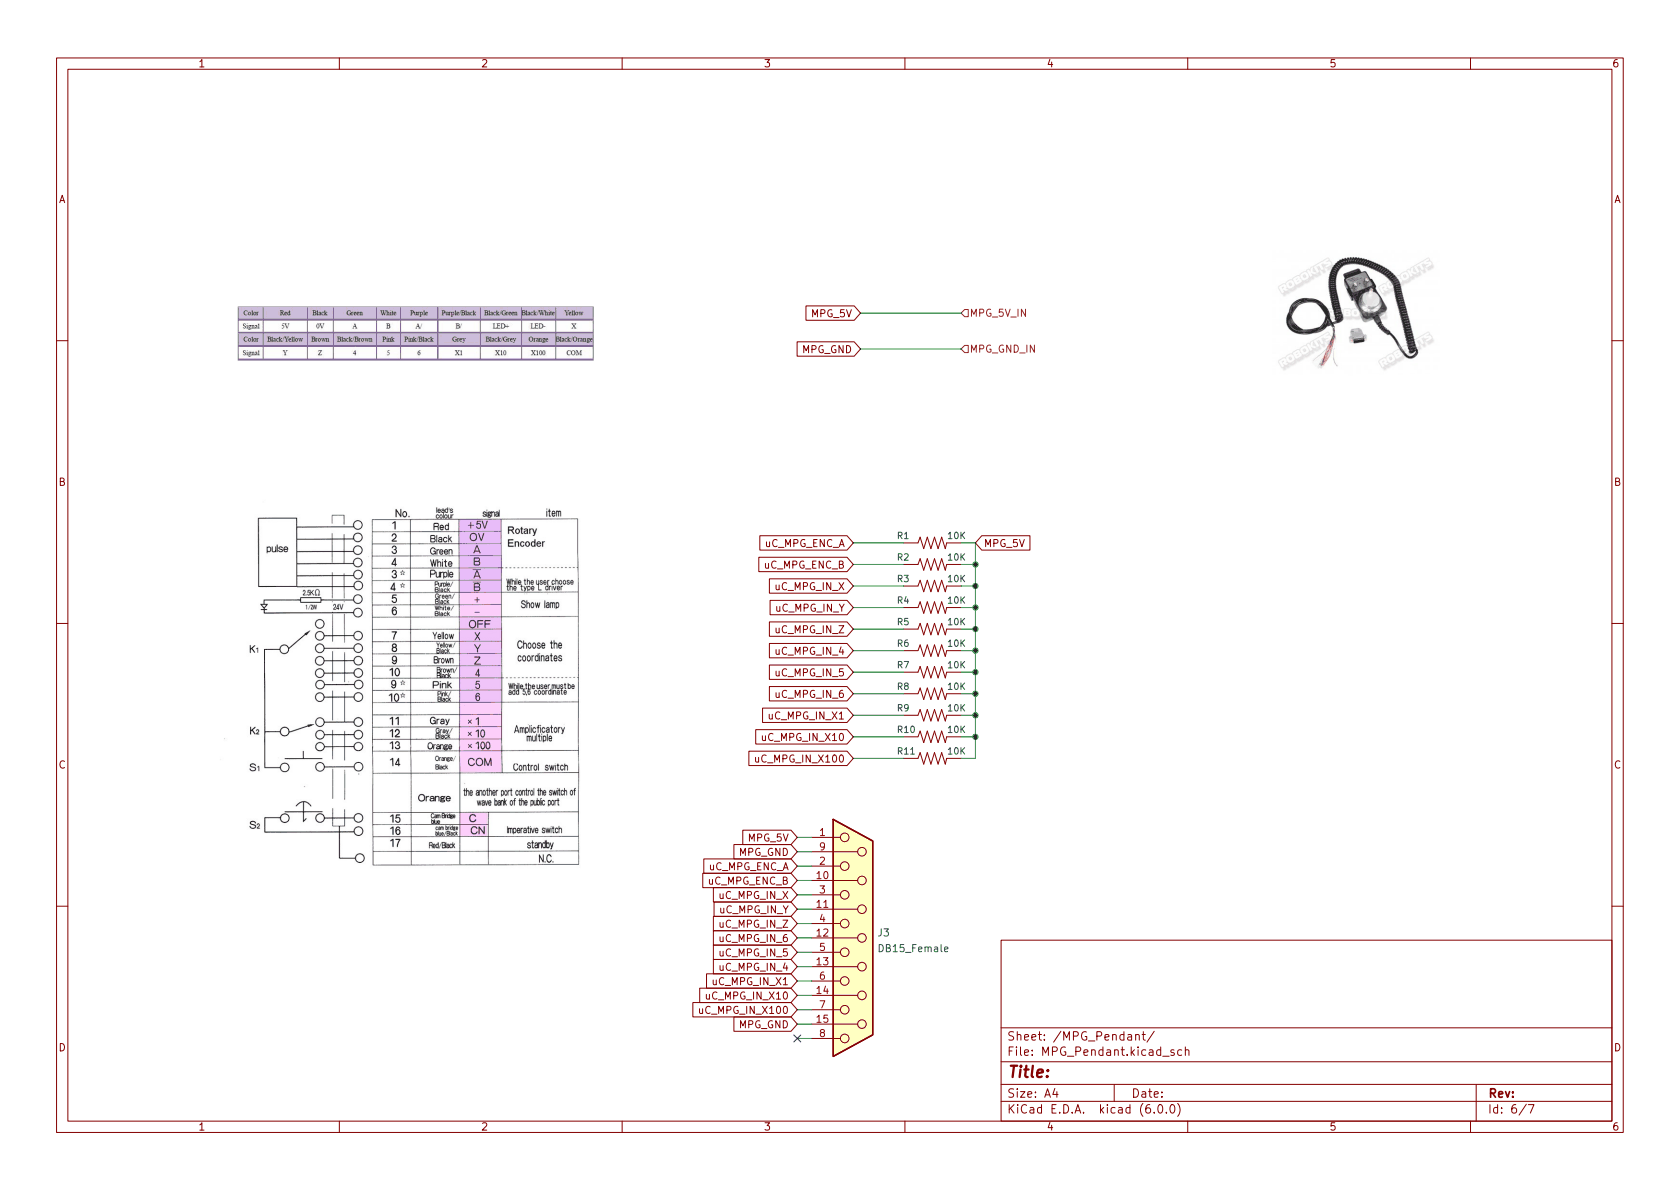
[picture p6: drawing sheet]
(kicad_sch
 (version 20231120)
 (generator "eeschema")
 (generator_version "8.0")
 (paper "A4")
 (lib_symbols
  (symbol "Connector:DB15_Female"
   (pin_names
    (offset 1.016) hide) (exclude_from_sim no) (in_bom yes) (on_board yes)
   (property "Reference" "J" (at 0.508 21.59 0) (effects (font (size 1.27 1.27))))
   (property "Value" "DB15_Female" (at 0 -22.225 0) (effects (font (size 1.27 1.27))))
   (property "Footprint" "" (at 0 0 0) (effects (font (size 1.27 1.27)) (hide yes)))
   (property "Datasheet" " ~" (at 0 0 0) (effects (font (size 1.27 1.27)) (hide yes)))
   (property "Description" "15-pin female D-SUB connector (low-density/2 columns)" (at 0 0 0) (effects (font (size 1.27 1.27)) (hide yes)))
   (symbol "DB15_Female_0_1"
    (circle (center -1.778 -17.78) (radius 0.762) (stroke (width 0) (type default)) (fill (type none)))
    (circle (center -1.778 -12.7) (radius 0.762) (stroke (width 0) (type default)) (fill (type none)))
    (circle (center -1.778 -7.62) (radius 0.762) (stroke (width 0) (type default)) (fill (type none)))
    (circle (center -1.778 -2.54) (radius 0.762) (stroke (width 0) (type default)) (fill (type none)))
    (circle (center -1.778 2.54) (radius 0.762) (stroke (width 0) (type default)) (fill (type none)))
    (circle (center -1.778 7.62) (radius 0.762) (stroke (width 0) (type default)) (fill (type none)))
    (circle (center -1.778 12.7) (radius 0.762) (stroke (width 0) (type default)) (fill (type none)))
    (circle (center -1.778 17.78) (radius 0.762) (stroke (width 0) (type default)) (fill (type none)))
    (polyline (pts (xy -3.81 -17.78) (xy -2.54 -17.78)) (stroke (width 0) (type default)) (fill (type none)))
    (polyline (pts (xy -3.81 -15.24) (xy 0.508 -15.24)) (stroke (width 0) (type default)) (fill (type none)))
    (polyline (pts (xy -3.81 -12.7) (xy -2.54 -12.7)) (stroke (width 0) (type default)) (fill (type none)))
    (polyline (pts (xy -3.81 -10.16) (xy 0.508 -10.16)) (stroke (width 0) (type default)) (fill (type none)))
    (polyline (pts (xy -3.81 -7.62) (xy -2.54 -7.62)) (stroke (width 0) (type default)) (fill (type none)))
    (polyline (pts (xy -3.81 -5.08) (xy 0.508 -5.08)) (stroke (width 0) (type default)) (fill (type none)))
    (polyline (pts (xy -3.81 -2.54) (xy -2.54 -2.54)) (stroke (width 0) (type default)) (fill (type none)))
    (polyline (pts (xy -3.81 0) (xy 0.508 0)) (stroke (width 0) (type default)) (fill (type none)))
    (polyline (pts (xy -3.81 2.54) (xy -2.54 2.54)) (stroke (width 0) (type default)) (fill (type none)))
    (polyline (pts (xy -3.81 5.08) (xy 0.508 5.08)) (stroke (width 0) (type default)) (fill (type none)))
    (polyline (pts (xy -3.81 7.62) (xy -2.54 7.62)) (stroke (width 0) (type default)) (fill (type none)))
    (polyline (pts (xy -3.81 10.16) (xy 0.508 10.16)) (stroke (width 0) (type default)) (fill (type none)))
    (polyline (pts (xy -3.81 12.7) (xy -2.54 12.7)) (stroke (width 0) (type default)) (fill (type none)))
    (polyline (pts (xy -3.81 15.24) (xy 0.508 15.24)) (stroke (width 0) (type default)) (fill (type none)))
    (polyline (pts (xy -3.81 17.78) (xy -2.54 17.78)) (stroke (width 0) (type default)) (fill (type none)))
    (polyline (pts (xy -3.81 20.955) (xy 3.175 17.145) (xy 3.175 -17.145) (xy -3.81 -20.955) (xy -3.81 20.955)) (stroke (width 0.254) (type default)) (fill (type background)))
    (circle (center 1.27 -15.24) (radius 0.762) (stroke (width 0) (type default)) (fill (type none)))
    (circle (center 1.27 -10.16) (radius 0.762) (stroke (width 0) (type default)) (fill (type none)))
    (circle (center 1.27 -5.08) (radius 0.762) (stroke (width 0) (type default)) (fill (type none)))
    (circle (center 1.27 0) (radius 0.762) (stroke (width 0) (type default)) (fill (type none)))
    (circle (center 1.27 5.08) (radius 0.762) (stroke (width 0) (type default)) (fill (type none)))
    (circle (center 1.27 10.16) (radius 0.762) (stroke (width 0) (type default)) (fill (type none)))
    (circle (center 1.27 15.24) (radius 0.762) (stroke (width 0) (type default)) (fill (type none))))
   (symbol "DB15_Female_1_1"
    (pin passive line (at -7.62 17.78 0) (length 3.81) (name "1" (effects (font (size 1.27 1.27)))) (number "1" (effects (font (size 1.27 1.27)))))
    (pin passive line (at -7.62 10.16 0) (length 3.81) (name "P10" (effects (font (size 1.27 1.27)))) (number "10" (effects (font (size 1.27 1.27)))))
    (pin passive line (at -7.62 5.08 0) (length 3.81) (name "P111" (effects (font (size 1.27 1.27)))) (number "11" (effects (font (size 1.27 1.27)))))
    (pin passive line (at -7.62 0 0) (length 3.81) (name "P12" (effects (font (size 1.27 1.27)))) (number "12" (effects (font (size 1.27 1.27)))))
    (pin passive line (at -7.62 -5.08 0) (length 3.81) (name "P13" (effects (font (size 1.27 1.27)))) (number "13" (effects (font (size 1.27 1.27)))))
    (pin passive line (at -7.62 -10.16 0) (length 3.81) (name "P14" (effects (font (size 1.27 1.27)))) (number "14" (effects (font (size 1.27 1.27)))))
    (pin passive line (at -7.62 -15.24 0) (length 3.81) (name "P15" (effects (font (size 1.27 1.27)))) (number "15" (effects (font (size 1.27 1.27)))))
    (pin passive line (at -7.62 12.7 0) (length 3.81) (name "2" (effects (font (size 1.27 1.27)))) (number "2" (effects (font (size 1.27 1.27)))))
    (pin passive line (at -7.62 7.62 0) (length 3.81) (name "3" (effects (font (size 1.27 1.27)))) (number "3" (effects (font (size 1.27 1.27)))))
    (pin passive line (at -7.62 2.54 0) (length 3.81) (name "4" (effects (font (size 1.27 1.27)))) (number "4" (effects (font (size 1.27 1.27)))))
    (pin passive line (at -7.62 -2.54 0) (length 3.81) (name "5" (effects (font (size 1.27 1.27)))) (number "5" (effects (font (size 1.27 1.27)))))
    (pin passive line (at -7.62 -7.62 0) (length 3.81) (name "6" (effects (font (size 1.27 1.27)))) (number "6" (effects (font (size 1.27 1.27)))))
    (pin passive line (at -7.62 -12.7 0) (length 3.81) (name "7" (effects (font (size 1.27 1.27)))) (number "7" (effects (font (size 1.27 1.27)))))
    (pin passive line (at -7.62 -17.78 0) (length 3.81) (name "8" (effects (font (size 1.27 1.27)))) (number "8" (effects (font (size 1.27 1.27)))))
    (pin passive line (at -7.62 15.24 0) (length 3.81) (name "P9" (effects (font (size 1.27 1.27)))) (number "9" (effects (font (size 1.27 1.27)))))))
  (symbol "Motion_Control_Board-rescue:RESISTOR0805-SparkFun-Resistors"
   (pin_numbers hide)
   (pin_names
    (offset 1.016) hide) (exclude_from_sim no) (in_bom yes) (on_board yes)
   (property "Reference" "R" (at -5.08 1.27 0) (effects (font (size 1.143 1.143)) (justify left bottom)))
   (property "Value" "RESISTOR0805-SparkFun-Resistors" (at -5.08 -3.81 0) (effects (font (size 1.143 1.143)) (justify left bottom)))
   (property "Footprint" "0805" (at 0 3.81 0) (effects (font (size 0.508 0.508)) (hide yes)))
   (property "Datasheet" "" (at 0 0 0) (effects (font (size 1.524 1.524)) (hide yes)))
   (property "Description" "" (at 0 0 0) (effects (font (size 1.27 1.27)) (hide yes)))
   (property "Field4" " " (at 0 5.08 0) (effects (font (size 1.524 1.524))))
   (property "ki_locked" "" (at 0 0 0) (effects (font (size 1.27 1.27))))
   (symbol "RESISTOR0805-SparkFun-Resistors_1_0"
    (polyline (pts (xy -2.54 0) (xy -2.159 1.016)) (stroke (width 0) (type default)) (fill (type none)))
    (polyline (pts (xy -2.159 1.016) (xy -1.524 -1.016)) (stroke (width 0) (type default)) (fill (type none)))
    (polyline (pts (xy -1.524 -1.016) (xy -0.889 1.016)) (stroke (width 0) (type default)) (fill (type none)))
    (polyline (pts (xy -0.889 1.016) (xy -0.254 -1.016)) (stroke (width 0) (type default)) (fill (type none)))
    (polyline (pts (xy -0.254 -1.016) (xy 0.381 1.016)) (stroke (width 0) (type default)) (fill (type none)))
    (polyline (pts (xy 0.381 1.016) (xy 1.016 -1.016)) (stroke (width 0) (type default)) (fill (type none)))
    (polyline (pts (xy 1.016 -1.016) (xy 1.651 1.016)) (stroke (width 0) (type default)) (fill (type none)))
    (polyline (pts (xy 1.651 1.016) (xy 2.286 -1.016)) (stroke (width 0) (type default)) (fill (type none)))
    (polyline (pts (xy 2.286 -1.016) (xy 2.54 0)) (stroke (width 0) (type default)) (fill (type none))))
   (symbol "RESISTOR0805-SparkFun-Resistors_1_1"
    (pin passive line (at -5.08 0 0) (length 2.54) (name "1" (effects (font (size 1.016 1.016)))) (number "1" (effects (font (size 1.016 1.016)))))
    (pin passive line (at 5.08 0 180) (length 2.54) (name "2" (effects (font (size 1.016 1.016)))) (number "2" (effects (font (size 1.016 1.016))))))))
 (junction
  (at 172.466 130.048)
  (diameter 0)
  (color 0 0 0 0))
 (junction
  (at 172.466 103.378)
  (diameter 0)
  (color 0 0 0 0))
 (junction
  (at 172.466 110.998)
  (diameter 0)
  (color 0 0 0 0))
 (junction
  (at 172.466 107.188)
  (diameter 0)
  (color 0 0 0 0))
 (junction
  (at 172.466 122.428)
  (diameter 0)
  (color 0 0 0 0))
 (junction
  (at 172.466 99.568)
  (diameter 0)
  (color 0 0 0 0))
 (junction
  (at 172.466 114.808)
  (diameter 0)
  (color 0 0 0 0))
 (junction
  (at 172.466 118.618)
  (diameter 0)
  (color 0 0 0 0))
 (junction
  (at 172.466 126.238)
  (diameter 0)
  (color 0 0 0 0))
 (no_connect
  (at 140.97 183.388))
 (wire
  (pts (xy 140.97 157.988) (xy 143.51 157.988))
  (stroke (width 0) (type default)))
 (wire
  (pts (xy 140.97 165.608) (xy 143.51 165.608))
  (stroke (width 0) (type default)))
 (wire
  (pts (xy 140.97 168.148) (xy 143.51 168.148))
  (stroke (width 0) (type default)))
 (wire
  (pts (xy 140.97 180.848) (xy 143.51 180.848))
  (stroke (width 0) (type default)))
 (wire
  (pts (xy 152.146 55.118) (xy 169.926 55.118))
  (stroke (width 0) (type default)))
 (wire
  (pts (xy 152.146 61.468) (xy 169.926 61.468))
  (stroke (width 0) (type default)))
 (wire
  (pts (xy 172.466 118.618) (xy 172.466 122.428))
  (stroke (width 0) (type default)))
 (wire
  (pts (xy 169.926 130.048) (xy 172.466 130.048))
  (stroke (width 0) (type default)))
 (wire
  (pts (xy 150.876 114.808) (xy 159.766 114.808))
  (stroke (width 0) (type default)))
 (wire
  (pts (xy 150.876 133.858) (xy 159.766 133.858))
  (stroke (width 0) (type default)))
 (wire
  (pts (xy 169.926 118.618) (xy 172.466 118.618))
  (stroke (width 0) (type default)))
 (wire
  (pts (xy 150.876 110.998) (xy 159.766 110.998))
  (stroke (width 0) (type default)))
 (wire
  (pts (xy 140.97 183.388) (xy 143.51 183.388))
  (stroke (width 0) (type default)))
 (wire
  (pts (xy 169.926 114.808) (xy 172.466 114.808))
  (stroke (width 0) (type default)))
 (wire
  (pts (xy 140.97 152.908) (xy 143.51 152.908))
  (stroke (width 0) (type default)))
 (wire
  (pts (xy 150.876 107.188) (xy 159.766 107.188))
  (stroke (width 0) (type default)))
 (wire
  (pts (xy 172.466 110.998) (xy 172.466 114.808))
  (stroke (width 0) (type default)))
 (wire
  (pts (xy 169.926 95.758) (xy 172.466 95.758))
  (stroke (width 0) (type default)))
 (wire
  (pts (xy 140.97 147.828) (xy 143.51 147.828))
  (stroke (width 0) (type default)))
 (wire
  (pts (xy 172.466 122.428) (xy 172.466 126.238))
  (stroke (width 0) (type default)))
 (wire
  (pts (xy 169.926 103.378) (xy 172.466 103.378))
  (stroke (width 0) (type default)))
 (wire
  (pts (xy 140.97 170.688) (xy 143.51 170.688))
  (stroke (width 0) (type default)))
 (wire
  (pts (xy 150.876 126.238) (xy 159.766 126.238))
  (stroke (width 0) (type default)))
 (wire
  (pts (xy 172.466 126.238) (xy 172.466 130.048))
  (stroke (width 0) (type default)))
 (wire
  (pts (xy 172.466 103.378) (xy 172.466 107.188))
  (stroke (width 0) (type default)))
 (wire
  (pts (xy 172.466 130.048) (xy 172.466 133.858))
  (stroke (width 0) (type default)))
 (wire
  (pts (xy 150.876 95.758) (xy 159.766 95.758))
  (stroke (width 0) (type default)))
 (wire
  (pts (xy 172.466 133.858) (xy 169.926 133.858))
  (stroke (width 0) (type default)))
 (wire
  (pts (xy 150.876 130.048) (xy 159.766 130.048))
  (stroke (width 0) (type default)))
 (wire
  (pts (xy 169.926 126.238) (xy 172.466 126.238))
  (stroke (width 0) (type default)))
 (wire
  (pts (xy 172.466 107.188) (xy 172.466 110.998))
  (stroke (width 0) (type default)))
 (wire
  (pts (xy 172.466 114.808) (xy 172.466 118.618))
  (stroke (width 0) (type default)))
 (wire
  (pts (xy 150.876 122.428) (xy 159.766 122.428))
  (stroke (width 0) (type default)))
 (wire
  (pts (xy 140.97 163.068) (xy 143.51 163.068))
  (stroke (width 0) (type default)))
 (wire
  (pts (xy 140.97 178.308) (xy 143.51 178.308))
  (stroke (width 0) (type default)))
 (wire
  (pts (xy 169.926 107.188) (xy 172.466 107.188))
  (stroke (width 0) (type default)))
 (wire
  (pts (xy 169.926 110.998) (xy 172.466 110.998))
  (stroke (width 0) (type default)))
 (wire
  (pts (xy 140.97 155.448) (xy 143.51 155.448))
  (stroke (width 0) (type default)))
 (wire
  (pts (xy 169.926 122.428) (xy 172.466 122.428))
  (stroke (width 0) (type default)))
 (wire
  (pts (xy 140.97 175.768) (xy 143.51 175.768))
  (stroke (width 0) (type default)))
 (wire
  (pts (xy 169.926 99.568) (xy 172.466 99.568))
  (stroke (width 0) (type default)))
 (wire
  (pts (xy 140.97 160.528) (xy 143.51 160.528))
  (stroke (width 0) (type default)))
 (wire
  (pts (xy 172.466 95.758) (xy 172.466 99.568))
  (stroke (width 0) (type default)))
 (wire
  (pts (xy 140.97 173.228) (xy 143.51 173.228))
  (stroke (width 0) (type default)))
 (wire
  (pts (xy 172.466 99.568) (xy 172.466 103.378))
  (stroke (width 0) (type default)))
 (wire
  (pts (xy 150.876 118.618) (xy 159.766 118.618))
  (stroke (width 0) (type default)))
 (wire
  (pts (xy 150.876 103.378) (xy 159.766 103.378))
  (stroke (width 0) (type default)))
 (wire
  (pts (xy 150.876 99.568) (xy 159.766 99.568))
  (stroke (width 0) (type default)))
 (wire
  (pts (xy 140.97 150.368) (xy 143.51 150.368))
  (stroke (width 0) (type default)))
 (image
  (at 73.406 58.928)
  (scale 0.313333)
  (data))
 (image
  (at 72.136 121.158)
  (scale 0.236667)
  (data))
 (image
  (at 239.776 55.118)
  (scale 0.313333)
  (data))
 (global_label "uC_MPG_ENC_B"
  (shape input)
  (at 150.876 99.568 180)
  (fields_autoplaced yes)
  (effects (font (size 1.27 1.27)) (justify right))
  (property "Intersheetrefs" "${INTERSHEET_REFS}" (at 6.096 0.508 0) (effects (font (size 1.27 1.27)) (hide yes))))
 (global_label "uC_MPG_IN_X10"
  (shape input)
  (at 150.876 130.048 180)
  (fields_autoplaced yes)
  (effects (font (size 1.27 1.27)) (justify right))
  (property "Intersheetrefs" "${INTERSHEET_REFS}" (at 6.096 0.508 0) (effects (font (size 1.27 1.27)) (hide yes))))
 (global_label "uC_MPG_IN_Z"
  (shape input)
  (at 140.97 163.068 180)
  (fields_autoplaced yes)
  (effects (font (size 1.27 1.27)) (justify right))
  (property "Intersheetrefs" "${INTERSHEET_REFS}" (at -77.47 46.228 0) (effects (font (size 1.27 1.27)) (hide yes))))
 (global_label "uC_MPG_IN_Y"
  (shape input)
  (at 140.97 160.528 180)
  (fields_autoplaced yes)
  (effects (font (size 1.27 1.27)) (justify right))
  (property "Intersheetrefs" "${INTERSHEET_REFS}" (at -77.47 46.228 0) (effects (font (size 1.27 1.27)) (hide yes))))
 (global_label "uC_MPG_IN_X10"
  (shape input)
  (at 140.97 175.768 180)
  (fields_autoplaced yes)
  (effects (font (size 1.27 1.27)) (justify right))
  (property "Intersheetrefs" "${INTERSHEET_REFS}" (at 383.54 282.448 0) (effects (font (size 1.27 1.27)) (hide yes))))
 (global_label "MPG_5V"
  (shape input)
  (at 172.466 95.758 0)
  (fields_autoplaced yes)
  (effects (font (size 1.27 1.27)) (justify left))
  (property "Intersheetrefs" "${INTERSHEET_REFS}" (at 6.096 0.508 0) (effects (font (size 1.27 1.27)) (hide yes))))
 (global_label "uC_MPG_ENC_B"
  (shape input)
  (at 140.97 155.448 180)
  (fields_autoplaced yes)
  (effects (font (size 1.27 1.27)) (justify right))
  (property "Intersheetrefs" "${INTERSHEET_REFS}" (at -77.47 46.228 0) (effects (font (size 1.27 1.27)) (hide yes))))
 (global_label "MPG_GND"
  (shape input)
  (at 140.97 150.368 180)
  (fields_autoplaced yes)
  (effects (font (size 1.27 1.27)) (justify right))
  (property "Intersheetrefs" "${INTERSHEET_REFS}" (at 383.54 251.968 0) (effects (font (size 1.27 1.27)) (hide yes))))
 (global_label "uC_MPG_IN_X"
  (shape input)
  (at 140.97 157.988 180)
  (fields_autoplaced yes)
  (effects (font (size 1.27 1.27)) (justify right))
  (property "Intersheetrefs" "${INTERSHEET_REFS}" (at -77.47 46.228 0) (effects (font (size 1.27 1.27)) (hide yes))))
 (global_label "uC_MPG_IN_Y"
  (shape input)
  (at 150.876 107.188 180)
  (fields_autoplaced yes)
  (effects (font (size 1.27 1.27)) (justify right))
  (property "Intersheetrefs" "${INTERSHEET_REFS}" (at 6.096 0.508 0) (effects (font (size 1.27 1.27)) (hide yes))))
 (global_label "uC_MPG_IN_X"
  (shape input)
  (at 150.876 103.378 180)
  (fields_autoplaced yes)
  (effects (font (size 1.27 1.27)) (justify right))
  (property "Intersheetrefs" "${INTERSHEET_REFS}" (at 6.096 0.508 0) (effects (font (size 1.27 1.27)) (hide yes))))
 (global_label "uC_MPG_IN_5"
  (shape input)
  (at 140.97 168.148 180)
  (fields_autoplaced yes)
  (effects (font (size 1.27 1.27)) (justify right))
  (property "Intersheetrefs" "${INTERSHEET_REFS}" (at 383.54 282.448 0) (effects (font (size 1.27 1.27)) (hide yes))))
 (global_label "MPG_5V"
  (shape input)
  (at 152.146 55.118 180)
  (fields_autoplaced yes)
  (effects (font (size 1.27 1.27)) (justify right))
  (property "Intersheetrefs" "${INTERSHEET_REFS}" (at 6.096 0.508 0) (effects (font (size 1.27 1.27)) (hide yes))))
 (global_label "MPG_5V"
  (shape input)
  (at 140.97 147.828 180)
  (fields_autoplaced yes)
  (effects (font (size 1.27 1.27)) (justify right))
  (property "Intersheetrefs" "${INTERSHEET_REFS}" (at -77.47 46.228 0) (effects (font (size 1.27 1.27)) (hide yes))))
 (global_label "uC_MPG_IN_6"
  (shape input)
  (at 150.876 122.428 180)
  (fields_autoplaced yes)
  (effects (font (size 1.27 1.27)) (justify right))
  (property "Intersheetrefs" "${INTERSHEET_REFS}" (at 6.096 0.508 0) (effects (font (size 1.27 1.27)) (hide yes))))
 (global_label "uC_MPG_IN_X1"
  (shape input)
  (at 150.876 126.238 180)
  (fields_autoplaced yes)
  (effects (font (size 1.27 1.27)) (justify right))
  (property "Intersheetrefs" "${INTERSHEET_REFS}" (at 6.096 0.508 0) (effects (font (size 1.27 1.27)) (hide yes))))
 (global_label "MPG_GND"
  (shape input)
  (at 140.97 180.848 180)
  (fields_autoplaced yes)
  (effects (font (size 1.27 1.27)) (justify right))
  (property "Intersheetrefs" "${INTERSHEET_REFS}" (at -77.47 76.708 0) (effects (font (size 1.27 1.27)) (hide yes))))
 (global_label "uC_MPG_IN_X1"
  (shape input)
  (at 140.97 173.228 180)
  (fields_autoplaced yes)
  (effects (font (size 1.27 1.27)) (justify right))
  (property "Intersheetrefs" "${INTERSHEET_REFS}" (at 383.54 282.448 0) (effects (font (size 1.27 1.27)) (hide yes))))
 (global_label "uC_MPG_IN_5"
  (shape input)
  (at 150.876 118.618 180)
  (fields_autoplaced yes)
  (effects (font (size 1.27 1.27)) (justify right))
  (property "Intersheetrefs" "${INTERSHEET_REFS}" (at 6.096 0.508 0) (effects (font (size 1.27 1.27)) (hide yes))))
 (global_label "uC_MPG_IN_X100"
  (shape input)
  (at 140.97 178.308 180)
  (fields_autoplaced yes)
  (effects (font (size 1.27 1.27)) (justify right))
  (property "Intersheetrefs" "${INTERSHEET_REFS}" (at 383.54 282.448 0) (effects (font (size 1.27 1.27)) (hide yes))))
 (global_label "uC_MPG_IN_4"
  (shape input)
  (at 150.876 114.808 180)
  (fields_autoplaced yes)
  (effects (font (size 1.27 1.27)) (justify right))
  (property "Intersheetrefs" "${INTERSHEET_REFS}" (at 6.096 0.508 0) (effects (font (size 1.27 1.27)) (hide yes))))
 (global_label "uC_MPG_IN_Z"
  (shape input)
  (at 150.876 110.998 180)
  (fields_autoplaced yes)
  (effects (font (size 1.27 1.27)) (justify right))
  (property "Intersheetrefs" "${INTERSHEET_REFS}" (at 6.096 0.508 0) (effects (font (size 1.27 1.27)) (hide yes))))
 (global_label "uC_MPG_IN_X100"
  (shape input)
  (at 150.876 133.858 180)
  (fields_autoplaced yes)
  (effects (font (size 1.27 1.27)) (justify right))
  (property "Intersheetrefs" "${INTERSHEET_REFS}" (at 6.096 0.508 0) (effects (font (size 1.27 1.27)) (hide yes))))
 (global_label "uC_MPG_IN_4"
  (shape input)
  (at 140.97 170.688 180)
  (fields_autoplaced yes)
  (effects (font (size 1.27 1.27)) (justify right))
  (property "Intersheetrefs" "${INTERSHEET_REFS}" (at 383.54 287.528 0) (effects (font (size 1.27 1.27)) (hide yes))))
 (global_label "uC_MPG_ENC_A"
  (shape input)
  (at 150.876 95.758 180)
  (fields_autoplaced yes)
  (effects (font (size 1.27 1.27)) (justify right))
  (property "Intersheetrefs" "${INTERSHEET_REFS}" (at 6.096 0.508 0) (effects (font (size 1.27 1.27)) (hide yes))))
 (global_label "MPG_GND"
  (shape input)
  (at 152.146 61.468 180)
  (fields_autoplaced yes)
  (effects (font (size 1.27 1.27)) (justify right))
  (property "Intersheetrefs" "${INTERSHEET_REFS}" (at 6.096 0.508 0) (effects (font (size 1.27 1.27)) (hide yes))))
 (global_label "uC_MPG_ENC_A"
  (shape input)
  (at 140.97 152.908 180)
  (fields_autoplaced yes)
  (effects (font (size 1.27 1.27)) (justify right))
  (property "Intersheetrefs" "${INTERSHEET_REFS}" (at -77.47 46.228 0) (effects (font (size 1.27 1.27)) (hide yes))))
 (global_label "uC_MPG_IN_6"
  (shape input)
  (at 140.97 165.608 180)
  (fields_autoplaced yes)
  (effects (font (size 1.27 1.27)) (justify right))
  (property "Intersheetrefs" "${INTERSHEET_REFS}" (at 383.54 277.368 0) (effects (font (size 1.27 1.27)) (hide yes))))
 (hierarchical_label "MPG_5V_IN"
  (shape input)
  (at 169.926 55.118 0)
  (fields_autoplaced yes)
  (effects (font (size 1.27 1.27)) (justify left)))
 (hierarchical_label "MPG_GND_IN"
  (shape input)
  (at 169.926 61.468 0)
  (fields_autoplaced yes)
  (effects (font (size 1.27 1.27)) (justify left)))
 (symbol
  (lib_id "Motion_Control_Board-rescue:RESISTOR0805-SparkFun-Resistors")
  (at 164.846 99.568 0)
  (unit 1)
  (exclude_from_sim no)
  (in_bom yes)
  (on_board yes)
  (dnp no)
  (property "Reference" "R2" (at 158.496 98.298 0) (effects (font (size 1.143 1.143)) (justify left)))
  (property "Value" "10K" (at 167.386 98.298 0) (effects (font (size 1.143 1.143)) (justify left)))
  (property "Footprint" "Resistor_SMD:R_0805_2012Metric" (at 164.846 95.758 0) (effects (font (size 0.508 0.508)) (hide yes)))
  (property "Datasheet" "" (at 164.846 99.568 0) (effects (font (size 1.524 1.524)) (hide yes)))
  (property "Description" "" (at 164.846 99.568 0) (effects (font (size 1.27 1.27)) (hide yes)))
  (property "Field4" " " (at 166.116 95.758 90) (effects (font (size 1.524 1.524)) (justify left)))
  (pin "1")
  (pin "2"))
 (symbol
  (lib_id "Motion_Control_Board-rescue:RESISTOR0805-SparkFun-Resistors")
  (at 164.846 126.238 0)
  (unit 1)
  (exclude_from_sim no)
  (in_bom yes)
  (on_board yes)
  (dnp no)
  (property "Reference" "R9" (at 158.496 124.968 0) (effects (font (size 1.143 1.143)) (justify left)))
  (property "Value" "10K" (at 167.386 124.968 0) (effects (font (size 1.143 1.143)) (justify left)))
  (property "Footprint" "Resistor_SMD:R_0805_2012Metric" (at 164.846 122.428 0) (effects (font (size 0.508 0.508)) (hide yes)))
  (property "Datasheet" "" (at 164.846 126.238 0) (effects (font (size 1.524 1.524)) (hide yes)))
  (property "Description" "" (at 164.846 126.238 0) (effects (font (size 1.27 1.27)) (hide yes)))
  (property "Field4" " " (at 166.116 122.428 90) (effects (font (size 1.524 1.524)) (justify left)))
  (pin "1")
  (pin "2"))
 (symbol
  (lib_id "Motion_Control_Board-rescue:RESISTOR0805-SparkFun-Resistors")
  (at 164.846 122.428 0)
  (unit 1)
  (exclude_from_sim no)
  (in_bom yes)
  (on_board yes)
  (dnp no)
  (property "Reference" "R8" (at 158.496 121.158 0) (effects (font (size 1.143 1.143)) (justify left)))
  (property "Value" "10K" (at 167.386 121.158 0) (effects (font (size 1.143 1.143)) (justify left)))
  (property "Footprint" "Resistor_SMD:R_0805_2012Metric" (at 164.846 118.618 0) (effects (font (size 0.508 0.508)) (hide yes)))
  (property "Datasheet" "" (at 164.846 122.428 0) (effects (font (size 1.524 1.524)) (hide yes)))
  (property "Description" "" (at 164.846 122.428 0) (effects (font (size 1.27 1.27)) (hide yes)))
  (property "Field4" " " (at 166.116 118.618 90) (effects (font (size 1.524 1.524)) (justify left)))
  (pin "1")
  (pin "2"))
 (symbol
  (lib_id "Motion_Control_Board-rescue:RESISTOR0805-SparkFun-Resistors")
  (at 164.846 107.188 0)
  (unit 1)
  (exclude_from_sim no)
  (in_bom yes)
  (on_board yes)
  (dnp no)
  (property "Reference" "R4" (at 158.496 105.918 0) (effects (font (size 1.143 1.143)) (justify left)))
  (property "Value" "10K" (at 167.386 105.918 0) (effects (font (size 1.143 1.143)) (justify left)))
  (property "Footprint" "Resistor_SMD:R_0805_2012Metric" (at 164.846 103.378 0) (effects (font (size 0.508 0.508)) (hide yes)))
  (property "Datasheet" "" (at 164.846 107.188 0) (effects (font (size 1.524 1.524)) (hide yes)))
  (property "Description" "" (at 164.846 107.188 0) (effects (font (size 1.27 1.27)) (hide yes)))
  (property "Field4" " " (at 166.116 103.378 90) (effects (font (size 1.524 1.524)) (justify left)))
  (pin "1")
  (pin "2"))
 (symbol
  (lib_id "Motion_Control_Board-rescue:RESISTOR0805-SparkFun-Resistors")
  (at 164.846 110.998 0)
  (unit 1)
  (exclude_from_sim no)
  (in_bom yes)
  (on_board yes)
  (dnp no)
  (property "Reference" "R5" (at 158.496 109.728 0) (effects (font (size 1.143 1.143)) (justify left)))
  (property "Value" "10K" (at 167.386 109.728 0) (effects (font (size 1.143 1.143)) (justify left)))
  (property "Footprint" "Resistor_SMD:R_0805_2012Metric" (at 164.846 107.188 0) (effects (font (size 0.508 0.508)) (hide yes)))
  (property "Datasheet" "" (at 164.846 110.998 0) (effects (font (size 1.524 1.524)) (hide yes)))
  (property "Description" "" (at 164.846 110.998 0) (effects (font (size 1.27 1.27)) (hide yes)))
  (property "Field4" " " (at 166.116 107.188 90) (effects (font (size 1.524 1.524)) (justify left)))
  (pin "1")
  (pin "2"))
 (symbol
  (lib_id "Connector:DB15_Female")
  (at 151.13 165.608 0)
  (unit 1)
  (exclude_from_sim no)
  (in_bom yes)
  (on_board yes)
  (dnp no)
  (fields_autoplaced yes)
  (property "Reference" "J3" (at 155.067 164.6995 0) (effects (font (size 1.27 1.27)) (justify left)))
  (property "Value" "DB15_Female" (at 155.067 167.4746 0) (effects (font (size 1.27 1.27)) (justify left)))
  (property "Footprint" "Connector_Dsub:DSUB-15_Female_Horizontal_P2.77x2.84mm_EdgePinOffset7.70mm_Housed_MountingHolesOffset9.12mm" (at 151.13 165.608 0) (effects (font (size 1.27 1.27)) (hide yes)))
  (property "Datasheet" " ~" (at 151.13 165.608 0) (effects (font (size 1.27 1.27)) (hide yes)))
  (property "Description" "" (at 151.13 165.608 0) (effects (font (size 1.27 1.27)) (hide yes)))
  (pin "1")
  (pin "10")
  (pin "11")
  (pin "12")
  (pin "13")
  (pin "14")
  (pin "15")
  (pin "2")
  (pin "3")
  (pin "4")
  (pin "5")
  (pin "6")
  (pin "7")
  (pin "8")
  (pin "9"))
 (symbol
  (lib_id "Motion_Control_Board-rescue:RESISTOR0805-SparkFun-Resistors")
  (at 164.846 114.808 0)
  (unit 1)
  (exclude_from_sim no)
  (in_bom yes)
  (on_board yes)
  (dnp no)
  (property "Reference" "R6" (at 158.496 113.538 0) (effects (font (size 1.143 1.143)) (justify left)))
  (property "Value" "10K" (at 167.386 113.538 0) (effects (font (size 1.143 1.143)) (justify left)))
  (property "Footprint" "Resistor_SMD:R_0805_2012Metric" (at 164.846 110.998 0) (effects (font (size 0.508 0.508)) (hide yes)))
  (property "Datasheet" "" (at 164.846 114.808 0) (effects (font (size 1.524 1.524)) (hide yes)))
  (property "Description" "" (at 164.846 114.808 0) (effects (font (size 1.27 1.27)) (hide yes)))
  (property "Field4" " " (at 166.116 110.998 90) (effects (font (size 1.524 1.524)) (justify left)))
  (pin "1")
  (pin "2"))
 (symbol
  (lib_id "Motion_Control_Board-rescue:RESISTOR0805-SparkFun-Resistors")
  (at 164.846 133.858 0)
  (unit 1)
  (exclude_from_sim no)
  (in_bom yes)
  (on_board yes)
  (dnp no)
  (property "Reference" "R11" (at 158.496 132.588 0) (effects (font (size 1.143 1.143)) (justify left)))
  (property "Value" "10K" (at 167.386 132.588 0) (effects (font (size 1.143 1.143)) (justify left)))
  (property "Footprint" "Resistor_SMD:R_0805_2012Metric" (at 164.846 130.048 0) (effects (font (size 0.508 0.508)) (hide yes)))
  (property "Datasheet" "" (at 164.846 133.858 0) (effects (font (size 1.524 1.524)) (hide yes)))
  (property "Description" "" (at 164.846 133.858 0) (effects (font (size 1.27 1.27)) (hide yes)))
  (property "Field4" " " (at 166.116 130.048 90) (effects (font (size 1.524 1.524)) (justify left)))
  (pin "1")
  (pin "2"))
 (symbol
  (lib_id "Motion_Control_Board-rescue:RESISTOR0805-SparkFun-Resistors")
  (at 164.846 130.048 0)
  (unit 1)
  (exclude_from_sim no)
  (in_bom yes)
  (on_board yes)
  (dnp no)
  (property "Reference" "R10" (at 158.496 128.778 0) (effects (font (size 1.143 1.143)) (justify left)))
  (property "Value" "10K" (at 167.386 128.778 0) (effects (font (size 1.143 1.143)) (justify left)))
  (property "Footprint" "Resistor_SMD:R_0805_2012Metric" (at 164.846 126.238 0) (effects (font (size 0.508 0.508)) (hide yes)))
  (property "Datasheet" "" (at 164.846 130.048 0) (effects (font (size 1.524 1.524)) (hide yes)))
  (property "Description" "" (at 164.846 130.048 0) (effects (font (size 1.27 1.27)) (hide yes)))
  (property "Field4" " " (at 166.116 126.238 90) (effects (font (size 1.524 1.524)) (justify left)))
  (pin "1")
  (pin "2"))
 (symbol
  (lib_id "Motion_Control_Board-rescue:RESISTOR0805-SparkFun-Resistors")
  (at 164.846 103.378 0)
  (unit 1)
  (exclude_from_sim no)
  (in_bom yes)
  (on_board yes)
  (dnp no)
  (property "Reference" "R3" (at 158.496 102.108 0) (effects (font (size 1.143 1.143)) (justify left)))
  (property "Value" "10K" (at 167.386 102.108 0) (effects (font (size 1.143 1.143)) (justify left)))
  (property "Footprint" "Resistor_SMD:R_0805_2012Metric" (at 164.846 99.568 0) (effects (font (size 0.508 0.508)) (hide yes)))
  (property "Datasheet" "" (at 164.846 103.378 0) (effects (font (size 1.524 1.524)) (hide yes)))
  (property "Description" "" (at 164.846 103.378 0) (effects (font (size 1.27 1.27)) (hide yes)))
  (property "Field4" " " (at 166.116 99.568 90) (effects (font (size 1.524 1.524)) (justify left)))
  (pin "1")
  (pin "2"))
 (symbol
  (lib_id "Motion_Control_Board-rescue:RESISTOR0805-SparkFun-Resistors")
  (at 164.846 95.758 0)
  (unit 1)
  (exclude_from_sim no)
  (in_bom yes)
  (on_board yes)
  (dnp no)
  (property "Reference" "R1" (at 158.496 94.488 0) (effects (font (size 1.143 1.143)) (justify left)))
  (property "Value" "10K" (at 167.386 94.488 0) (effects (font (size 1.143 1.143)) (justify left)))
  (property "Footprint" "Resistor_SMD:R_0805_2012Metric" (at 164.846 91.948 0) (effects (font (size 0.508 0.508)) (hide yes)))
  (property "Datasheet" "" (at 164.846 95.758 0) (effects (font (size 1.524 1.524)) (hide yes)))
  (property "Description" "" (at 164.846 95.758 0) (effects (font (size 1.27 1.27)) (hide yes)))
  (property "Field4" " " (at 166.116 91.948 90) (effects (font (size 1.524 1.524)) (justify left)))
  (pin "1")
  (pin "2"))
 (symbol
  (lib_id "Motion_Control_Board-rescue:RESISTOR0805-SparkFun-Resistors")
  (at 164.846 118.618 0)
  (unit 1)
  (exclude_from_sim no)
  (in_bom yes)
  (on_board yes)
  (dnp no)
  (property "Reference" "R7" (at 158.496 117.348 0) (effects (font (size 1.143 1.143)) (justify left)))
  (property "Value" "10K" (at 167.386 117.348 0) (effects (font (size 1.143 1.143)) (justify left)))
  (property "Footprint" "Resistor_SMD:R_0805_2012Metric" (at 164.846 114.808 0) (effects (font (size 0.508 0.508)) (hide yes)))
  (property "Datasheet" "" (at 164.846 118.618 0) (effects (font (size 1.524 1.524)) (hide yes)))
  (property "Description" "" (at 164.846 118.618 0) (effects (font (size 1.27 1.27)) (hide yes)))
  (property "Field4" " " (at 166.116 114.808 90) (effects (font (size 1.524 1.524)) (justify left)))
  (pin "1")
  (pin "2")))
